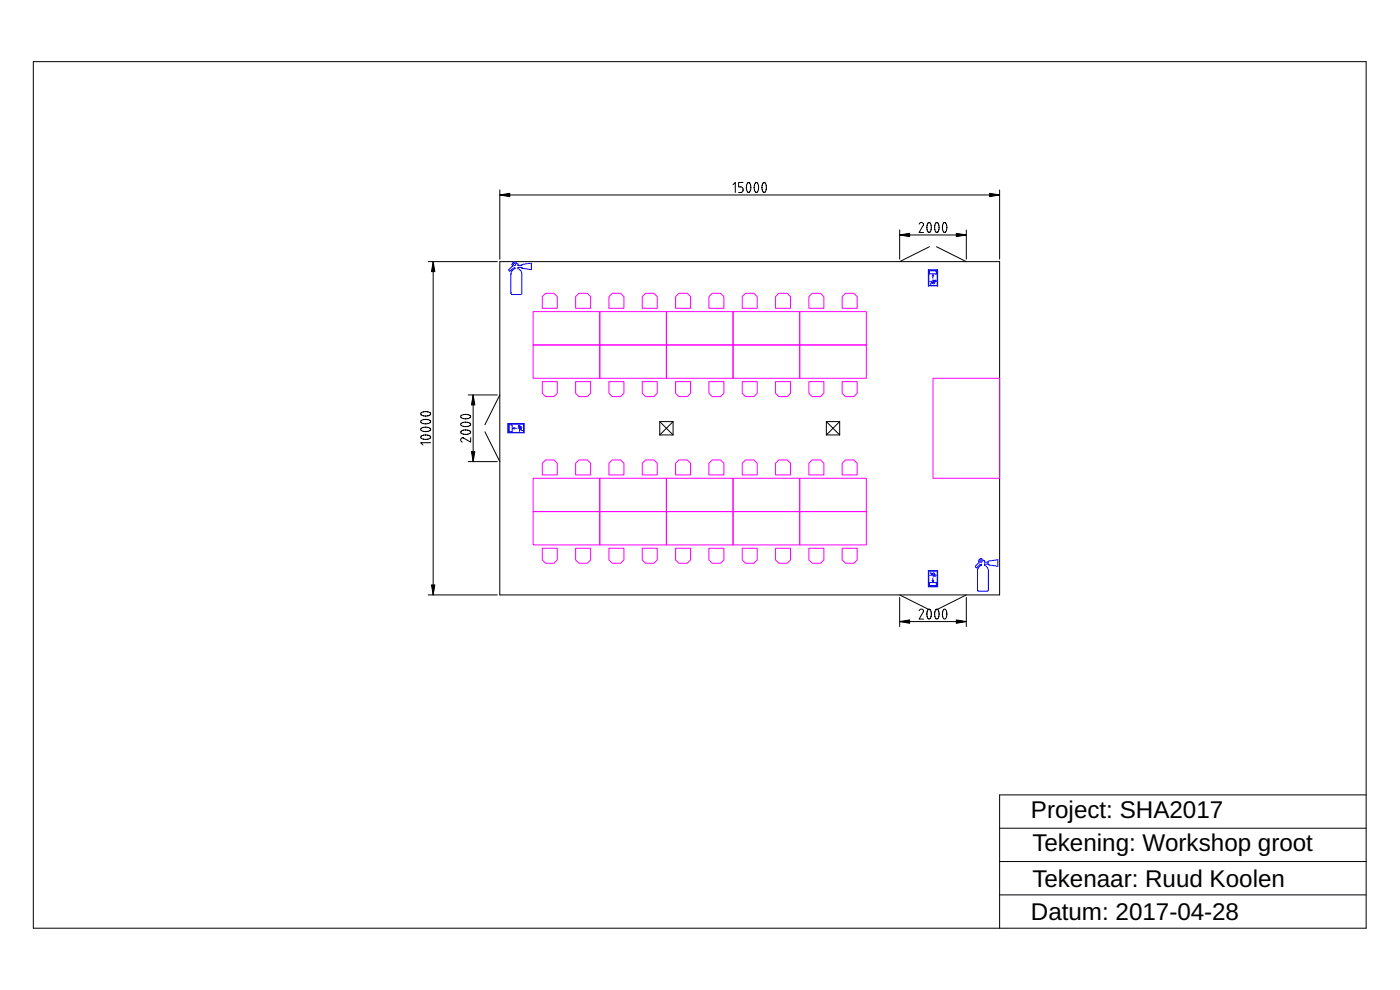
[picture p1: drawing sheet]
<svg xmlns="http://www.w3.org/2000/svg" width="420mm" height="297mm" viewBox="0 0 420 297" stroke-linecap="round" stroke-linejoin="round" font-family="sans-serif">
<g fill="none" stroke="#000" stroke-width=".3">
<path d="M10 18.5h400v260h-400zM150 57v20.8M150 58.5h150M220 55.4l.7-.7v3.1M223 54.7h-1.3v1.4h.6a.85 .85 0 0 1 .7 .8 .85 .85 0 0 1-.7 .9h-.6M224.4 57.6l.3 .2 .3-.2M225 57.6l.3-.7a2.16 2.16 0 0 0-.6-2.2l-.5 .4-.2 .7 .1 1.1 .3 .7M226.7 57.6l.3 .2 .3-.2M227.3 57.6l.3-.7a2.16 2.16 0 0 0-.6-2.2l-.4 .4-.2 .7v1.1l.3 .7M229 57.6l.3 .2 .3-.2M229.6 57.6l.3-.7a2.16 2.16 0 0 0-.6-2.2l-.4 .4-.2 .7v1.1l.3 .7M300 57v20.8"/>
<path d="M128.5 78.5h20.8M130 78.5v100M150 78.5h150v100h-150zM270 69v8.8M270 70.5h20M275.9 67.2a.65 .65 0 0 1 .7-.5 .65 .65 0 0 1 .5 .8l-1.3 2.2h1.4M278.5 66.9l.5-.1 .5 1-.1 1.4-.6 .5-.4-.3-.2-.7v-1.1zM278.9 74l-8.9 4.5M280.9 66.9l.4-.1 .5 1-.1 1.4-.5 .5-.5-.3-.2-.7 .1-1.1zM281.1 74l8.9 4.5M283.2 66.9l.5-.1 .4 1-.1 1.4-.5 .5-.4-.3-.2-.7v-1.1zM290 69v8.8"/>
<path d="M140.5 118.5h8.8M142 118.5v20M150 118.5l-4.5 8.9M126.4 130.9l.7-.3 1.1-.1 .7 .2 .4 .5-.6 .5-1.4 .1-.9-.3-.2-.3zM126.4 128.5l.7-.3h1.1l.7 .2 .4 .4-.6 .6-1.4 .1-.9-.4-.2-.3zM126.4 126.2l.7-.3h1.1l.7 .2 .4 .4-.6 .5-1.4 .1-.9-.3-.2-.3zM126.4 123.9l.7-.3 1.1-.1 .7 .2 .4 .5-.6 .5-1.4 .1-.9-.3-.2-.3zM129.3 132.8h-3.1l.7 .7M138.4 129.4l.7-.3 1.1-.1 .7 .2 .3 .5-.5 .5-1.4 .1-.9-.3-.2-.3zM138.4 127l.7-.3h1.1l.7 .2 .3 .4-.5 .6-1.4 .1-.9-.4-.2-.3zM138.4 124.7l.7-.3h1.1l.7 .2 .3 .4-.5 .5-1.4 .1-.9-.3-.2-.3zM140.5 138.5h8.8"/>
<path d="M141.2 131.3v1.4l-2.2-1.3a.65 .65 0 0 0-.8 .5 .65 .65 0 0 0 .5 .7M145.5 129.6l4.5 8.9M198 126.5v4M198 126.5h4M198 130.5h4M198 126.5l4 4M202 126.5v4M202 126.5l-4 4M248 126.5v4M248 126.5h4M248 130.5h4M248 126.5l4 4"/>
<path d="M252 126.5v4M252 126.5l-4 4M128.5 178.5h20.8M270 178.5l8.9 4.5M270 179.3v8.7M290 178.5l-8.9 4.5M290 179.3v8.7M270 186.5h20M275.9 183.2a.65 .65 0 0 1 .7-.5 .65 .65 0 0 1 .5 .8l-1.3 2.3h1.4M278.5 182.9l.5-.1 .5 1-.1 1.4-.6 .6-.4-.4-.2-.7v-1.1zM280.9 182.9l.4-.1 .5 1-.1 1.4-.5 .6-.5-.4-.2-.7 .1-1.1zM283.2 182.9l.5-.1 .4 1-.1 1.4-.5 .6-.4-.4-.2-.7v-1.1z"/>
<path d="M410 238.5h-110v40M300 258.5h110M300 248.5h110M300 268.5h110"/>
</g>
<g fill="none" stroke="#00f" stroke-width=".3">
<path d="M153.9 78.8l.8-.1 .4 .5h.4v.4h1.1v-.2l2.9-.5v2l-2.9-.4v-.3h-1.1v.4l.2 .1a1.67 1.67 0 0 1 .9 1.5v5.8l-.3 .4h-2.6l-.3-.2v-6a1.66 1.66 0 0 1 1.1-1.6v-.3l-.8 .4-.6 .6-.3-.1 .1-.6 1-.7-.2-.5zM278.6 80.9h2.8v4.9h-2.8zM278.8 81.1h2.5v4.5h-2.5zM279 81.3h2v.9h-2zM279.1 84.4h.5l.2 .4M279.7 84.7l.5-.4 .3 .3-.6 .4zM279.8 84.9h-.5v.5M280 82.7v.8M280 82.4l.2 .4h-.4zM280 83.9v.4l.5 .2v.5l-.3 .2M152.4 127.1h4.9v2.8h-4.9zM152.6 127.2h4.5v2.5h-4.5z"/>
<path d="M152.8 127.5h.9v2h-.9zM153.9 128.5l.4-.2v.4zM154.2 128.5h.8M155.8 128.3l.3-.3 .4 .6-.3 .2zM156.3 128.7l-.4 .2v.5M156.4 128.7v.5h.5M156.7 128.3l-.2-.3h-.5l-.2 .5h-.4M278.6 171.2h2.8v4.9h-2.8zM278.8 171.4h2.5v4.5h-2.5zM279 174.8h2v.9h-2zM279.3 171.6v.5h.5M279.8 174.2h.4l-.2 .4z"/>
<path d="M279.8 172.2l-.2 .4h-.5M279.9 172l.6 .4-.3 .3-.5-.4zM280 173.5v.8M280.2 171.8l.3 .2v.5l-.5 .2v.4M293.9 167.8l.8-.1 .4 .5h.4v.4h1.1v-.2l2.9-.5v2l-2.9-.4v-.3h-1.1v.4l.2 .1a1.67 1.67 0 0 1 .9 1.5v5.8l-.3 .4h-2.6l-.3-.2v-6a1.66 1.66 0 0 1 1.1-1.6v-.3l-.8 .4-.6 .6-.3-.1 .1-.6 1-.7-.2-.5z"/>
<circle cx="154.4" cy="79.3" r=".33"/>
<circle cx="280.7" cy="84.3" r=".23"/>
<circle cx="155.8" cy="127.8" r=".23"/>
<circle cx="280.7" cy="172.7" r=".23"/>
<circle cx="294.4" cy="168.3" r=".33"/>
</g>
<g fill="none" stroke="#f0f" stroke-width=".3">
<path d="M160 93.5h20v10h-20zM163.7 88h2.5l1.1 1v3.5h-4.6v-3.5zM172.7 89l1-1h2.5l1.1 1v3.5h-4.6zM180 93.5h20v10h-20zM183.7 88h2.5l1.1 1v3.5h-4.6v-3.5zM193.7 88h2.5l1.1 1v3.5h-4.6v-3.5zM200 93.5h20v10h-20zM202.7 89l1-1h2.5l1.1 1v3.5h-4.6zM212.7 89l1-1h2.5l1.1 1v3.5h-4.6zM220 93.5h20v10h-20zM222.7 89l1-1h2.5l1.1 1v3.5h-4.6zM232.7 89l1-1h2.5l1.1 1v3.5h-4.6z"/>
<path d="M240 93.5h20v10h-20zM243.7 88h2.5l1.1 1v3.5h-4.6v-3.5zM252.7 89l1-1h2.5l1.1 1v3.5h-4.6zM160 103.5h20v10h-20zM162.7 114.5h4.6v3.5l-1.1 1h-2.5l-1-1zM172.7 114.5h4.6v3.5l-1.1 1h-2.5l-1-1zM180 103.5h20v10h-20zM182.7 114.5h4.6v3.5l-1.1 1h-2.5l-1-1zM192.7 114.5h4.6v3.5l-1.1 1h-2.5l-1-1zM200 103.5h20v10h-20zM202.7 114.5h4.6v3.5l-1.1 1h-2.5l-1-1zM212.7 114.5h4.6v3.5l-1.1 1h-2.5l-1-1z"/>
<path d="M220 103.5h20v10h-20zM222.7 114.5h4.6v3.5l-1.1 1h-2.5l-1-1zM232.7 114.5h4.6v3.5l-1.1 1h-2.5l-1-1zM240 103.5h20v10h-20zM242.7 114.5h4.6v3.5l-1.1 1h-2.5l-1-1zM252.7 114.5h4.6v3.5l-1.1 1h-2.5l-1-1zM280 113.5h20v30h-20zM162.7 139l1-1h2.5l1.1 1v3.5h-4.6zM172.7 139l1-1h2.5l1.1 1v3.5h-4.6zM182.7 139l1-1h2.5l1.1 1v3.5h-4.6zM192.7 139l1-1h2.5l1.1 1v3.5h-4.6zM202.7 139l1-1h2.5l1.1 1v3.5h-4.6z"/>
<path d="M212.7 139l1-1h2.5l1.1 1v3.5h-4.6zM222.7 139l1-1h2.5l1.1 1v3.5h-4.6zM232.7 139l1-1h2.5l1.1 1v3.5h-4.6zM242.7 139l1-1h2.5l1.1 1v3.5h-4.6zM252.7 139l1-1h2.5l1.1 1v3.5h-4.6zM160 143.5h20v10h-20zM160 153.5h20v10h-20zM180 143.5h20v10h-20zM180 153.5h20v10h-20zM200 143.5h20v10h-20zM200 153.5h20v10h-20zM220 143.5h20v10h-20z"/>
<path d="M220 153.5h20v10h-20zM240 143.5h20v10h-20zM240 153.5h20v10h-20zM162.7 164.5h4.6v3.5l-1.1 1h-2.5l-1-1zM172.7 164.5h4.6v3.5l-1.1 1h-2.5l-1-1zM182.7 164.5h4.6v3.5l-1.1 1h-2.5l-1-1zM192.7 164.5h4.6v3.5l-1.1 1h-2.5l-1-1zM202.7 164.5h4.6v3.5l-1.1 1h-2.5l-1-1zM212.7 164.5h4.6v3.5l-1.1 1h-2.5l-1-1zM222.7 164.5h4.6v3.5l-1.1 1h-2.5l-1-1zM232.7 164.5h4.6v3.5l-1.1 1h-2.5l-1-1zM242.7 164.5h4.6v3.5l-1.1 1h-2.5l-1-1z"/>
<path d="M252.7 164.5h4.6v3.5l-1.1 1h-2.5l-1-1z"/>
</g>
<path d="M150 58.5l3-.5v1zM297 58l3 .5-3 .5zM130 78.5l.5 3h-1zM270 70.5l3-.5v1zM287 70l3 .5-3 .5zM142 118.5l.5 3h-1zM141.5 135.5h1l-.5 3zM129.5 175.5h1l-.5 3zM270 186.5l3-.5v1zM287 186l3 .5-3 .5z" fill="#000"/>
<path d="M150 58.5l3-.5v1zM297 58l3 .5-3 .5zM130 78.5l.5 3h-1zM270 70.5l3-.5v1zM287 70l3 .5-3 .5zM142 118.5l.5 3h-1zM141.5 135.5h1l-.5 3zM129.5 175.5h1l-.5 3zM270 186.5l3-.5v1zM287 186l3 .5-3 .5z" fill="#000" stroke="#000" stroke-width=".3"/>
<g font-size="7.3">
<text x="309.4" y="245.4">Project: SHA2017</text>
<text x="309.8" y="255.4">Tekening: Workshop groot</text>
<text x="309.8" y="266.1">Tekenaar: Ruud Koolen</text>
<text x="309.4" y="276">Datum: 2017-04-28</text>
</g>
</svg>
